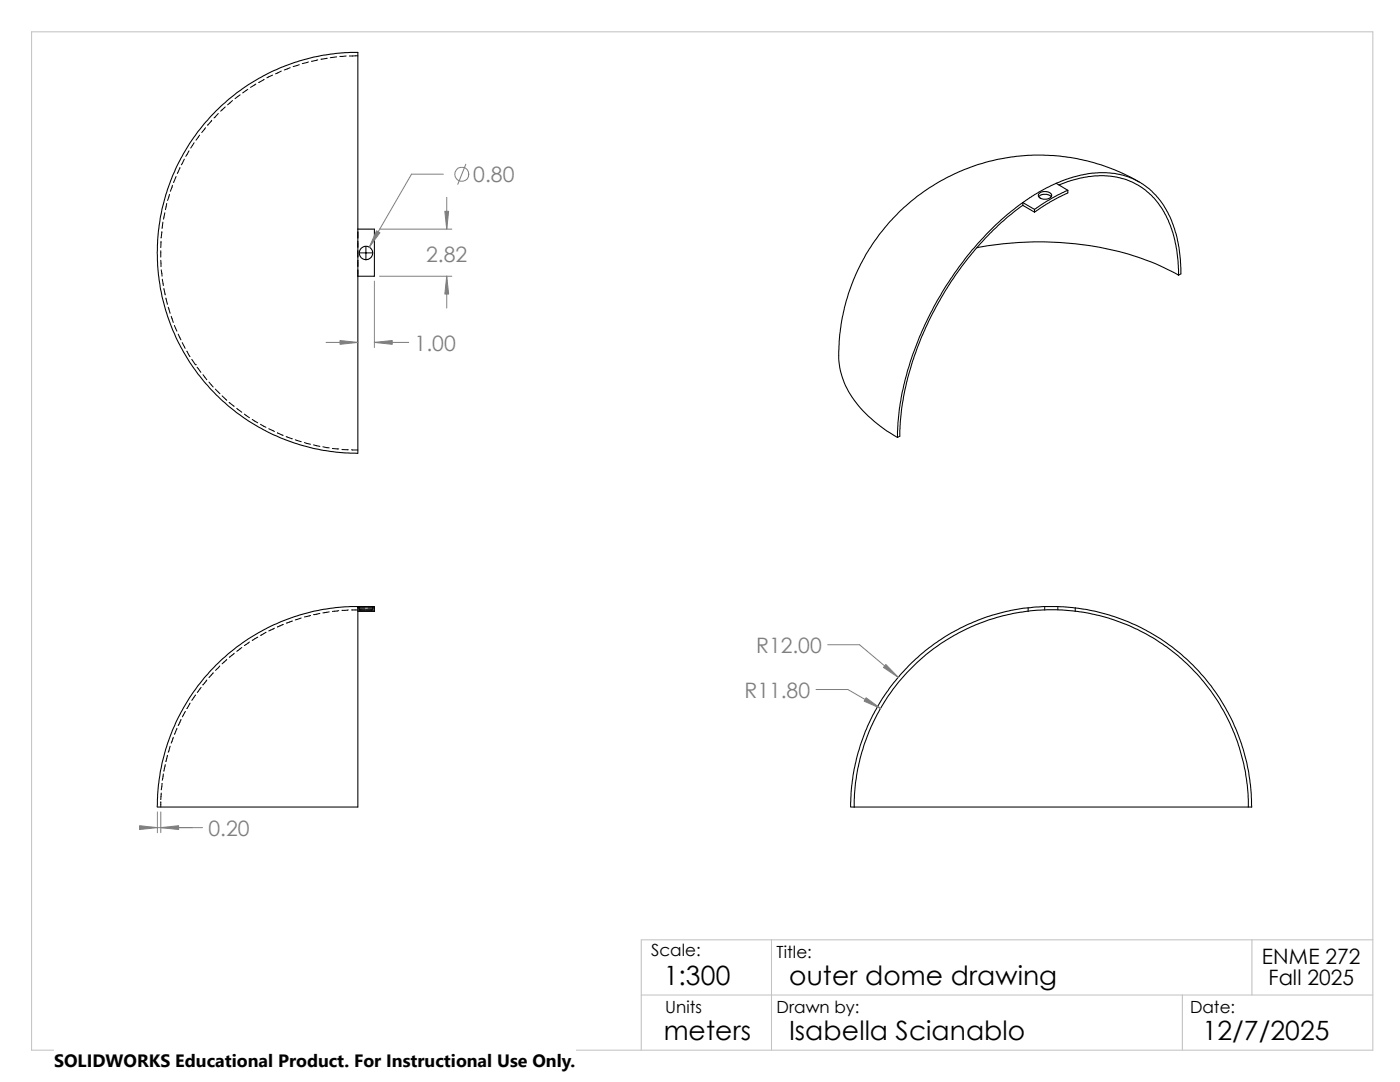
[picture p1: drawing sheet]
<svg xmlns="http://www.w3.org/2000/svg" width="279mm" height="216mm" viewBox="0 0 279 216" stroke-linecap="round" stroke-linejoin="round" font-family="sans-serif">
<path d="M6.3 6.3h267.7v203.2h-267.7zM128 198.5h146M154 187.5v22M236 198.5v11M249.9 187.5v11M274 187.5h-146v22" fill="none" stroke="#c0c0c0" stroke-width=".2"/>
<g fill="none" stroke="#000" stroke-width=".2">
<path d="M47.9 18.9l-1 .8M49.4 17.8l-1 .7M51.1 16.8l-1.1 .6M52.7 15.8l-1.1 .7M54.4 15l-1.1 .5M56.1 14.2l-1.1 .5M57.9 13.5l-1.2 .5M59.7 12.9l-1.2 .4M61.6 12.4l-1.3 .3M63.4 11.9l-1.2 .3M65.3 11.6l-1.2 .2M67.2 11.3l-1.3 .2"/>
<path d="M69.1 11.2l-1.3 .1M71.4 11.1l-1.7 .1M33.8 38.8l-.4 1.2M34.4 37l-.4 1.2M35.1 35.2l-.5 1.2M35.9 33.4l-.5 1.2M36.8 31.7l-.6 1.2M37.7 30.1l-.6 1.1M38.7 28.5l-.6 1M39.8 27l-.7 1M41 25.5l-.7 1M42.2 24l-.8 1"/>
<path d="M43.6 22.6l-.9 .9M45 21.3l-1 .9M46.4 20.1l-1 .8M32.1 50v1.3M32.1 51.9v1.3M32.1 48.1v1.3M32.2 53.8l.1 1.3M32.3 46.2l-.2 1.3M32.4 55.7l.2 1.3M32.5 44.3l-.2 1.3M32.7 57.6l.3 1.2M32.9 42.5l-.3 1.2"/>
<path d="M33.1 59.5l.3 1.2M33.3 40.6l-.3 1.2M71.4 46.2v1.3M71.4 48.1v1.3M71.4 50v1.3M71.4 51.9v1.3M71.4 53.8v1.3M71.7 50.5h2.7M73 49.1v2.7M33.6 61.3l.4 1.2M34.2 63.1l.4 1.2M34.8 64.9l.5 1.2"/>
<path d="M35.6 66.7l.5 1.1M36.4 68.4l.6 1.1M37.3 70.1l.6 1.1M38.3 71.7l.7 1.1M39 72.8h.1M39.3 73.3l.8 1M40.5 74.8l.8 1M41.7 76.2l.8 1M43 77.6l.9 1M44.3 79l1 .9M45.7 80.3l1 .8M47.2 81.5l1.1 .8"/>
<path d="M48.8 82.6l1 .8M50.3 83.7l1.1 .7M52 84.7l1.1 .6M53.6 85.6l1.2 .5M55.4 86.4l1.1 .5M57.1 87.1l1.2 .4M58.9 87.8l1.2 .3M60.7 88.3l1.3 .3M62.6 88.8l1.2 .3M64.4 89.2l1.3 .2M66.3 89.5l1.3 .1M68.2 89.7h1.3"/>
<path d="M70.1 89.7l1.3 .1M39 138.7l-.7 1M39 138.7h.1M40.1 137.2l-.7 1M41.3 135.7l-.8 1M42.5 134.2l-.8 1M43.9 132.9l-.9 .9M45.3 131.6l-1 .9M46.7 130.3l-.9 .8M48.3 129.2l-1.1 .8M49.8 128.1l-1 .7M51.4 127.1l-1.1 .7"/>
<path d="M53.1 126.2l-1.1 .6M54.8 125.3l-1.2 .6M56.6 124.6l-1.2 .5M58.3 123.9l-1.2 .4M60.1 123.3l-1.2 .4M62 122.8l-1.3 .3M63.8 122.4l-1.2 .2M65.7 122.1l-1.3 .2M67.6 121.8l-1.3 .2M69.5 121.7l-1.3 .1M70.1 121.7h4.2M71.4 121.3h1.4"/>
<path d="M71.4 121v.3M71.7 121v.7M73 121h.1M73.4 121.3h1.3M74.4 121v.7h.3M208.5 121v.7M211.1 121v.7M32.1 160v1M32.2 158.2l-.1 1.3M32.3 156.3l-.1 1.3M32.6 154.4l-.2 1.3M33 152.6l-.3 1.2"/>
<path d="M33.4 150.7l-.3 1.3M34 148.9l-.4 1.2M34.6 147.1l-.4 1.2M35.3 145.3l-.5 1.2M36.1 143.6l-.5 1.2M37 141.9l-.6 1.1M37.9 140.3l-.6 1.1"/>
</g>
<g fill="none" stroke="#000" stroke-width=".21">
<path d="M207.3 38.7l.7-.4 .8-.1 .9 .4 .2 .5-.2 .3-.4 .2-1.1 .2-.6-.2-.3-.3zM207.3 39.2l.9-.4 1.1 .1 .5 .3M210.8 36.6a20.2 20.2 0 0 1 13.5-1.6 15.2 15.2 0 0 1 10.2 11 29.6 29.6 0 0 1 1.2 8.7l-.5 .2M210.8 36.6l-3.5 1.7-3.2 2.1M210.8 36.6l2.3 1.4M211.3 36.9l.5-.2a18.3 18.3 0 0 1 14-.4 15.7 15.7 0 0 1 8.4 10.7 31.3 31.3 0 0 1 1 7.9M213.1 38v.5l-.1 .1-3.5 1.7-3 2M213.1 38l-3.4 1.7-3.2 2.1M227.4 36.3a40 40 0 0 0-60 34.6M71.4 45.7v-35.2a39.9 39.9 0 0 0-40 39.9 39.9 39.9 0 0 0 40 40v-35.3M71.4 45.7v9.4M71.4 45.7h3.3v9.4h-3.3"/>
<path d="M194.9 49.4a64.6 64.6 0 0 1 35.6 3.2l4.7 2.3M204.1 41l-4.3 3.4-2.2 2.2-3.1 3.3-3.7 4.8-2.1 3.2-1.9 3.3-2.9 6-2 5.6-1 3.5-.8 4.3-.4 3.6-.1 2.8-.5 .3M204.1 40.4v.6M204.1 40.4l2.4 1.4M204.1 41l2.4 1.3M204.1 40.4l-2.7 2.1a64.8 64.8 0 0 0-21.9 39.5l-.4 5.3M206.5 41.8v.5M167.4 71a17 17 0 0 0 6.5 12.5 28.3 28.3 0 0 0 5.2 3.8M71.4 121a40 40 0 0 0-40 40M71.4 121v.3M71.4 121.3v39.7h-40M71.4 121h3.3v.3"/>
<path d="M71.4 121.3h3.3M74.7 121.3v.7h-3.3M205.2 121.3a40.3 40.3 0 0 1 9.4 0v.7a39.3 39.3 0 0 1 34.5 39M205.2 122a39.3 39.3 0 0 0-34.7 39M205.2 121.3v.7M205.2 122a37.1 37.1 0 0 1 9.3 0M205.2 121.3a40 40 0 0 0-35.4 39.7M214.6 121.3a40.1 40.1 0 0 1 35.2 39.7h-79.3M169.8 161h.7"/>
<circle cx="73" cy="50.5" r="1.33"/>
</g>
<g fill="none" stroke="#808080" stroke-width=".2">
<path d="M88.5 34.8h-6.4l-8.4 14.5M89.2 39.4v6.3M93 32.8l-1.6 4M74.7 56.1v13.2M75.7 55.1h14.5M75.7 45.7h14.5M89.2 55.1v6.4M65.1 68.3h6.3M74.7 68.3h6.9M162.9 137.6h6.3l6.5 3.8M165.2 128.7h6.3l7.8 6.5M31.4 162v4.2"/>
<path d="M31.4 165.1h9M32.1 162v4.2"/>
<circle cx="92.1" cy="34.8" r="1.41"/>
</g>
<g fill="#808080" stroke="#808080" stroke-width=".2">
<path d="M27.9 164.8l3.5 .3-3.5 .4z"/>
<path d="M32.1 165.1l3.5-.3v.7z"/>
<path d="M88.8 42.2h.7l-.3 3.5z"/>
<path d="M67.9 67.9l3.5 .4-3.5 .4z"/>
<path d="M89.2 55.1l.3 3.6h-.7z"/>
<path d="M74.7 68.3l3.6-.4v.8z"/>
<path d="M75.1 46.1l.7 .3-2.1 2.9z"/>
<path d="M176.8 132.6l2.5 2.6-3-2z"/>
<path d="M172.8 139.2l2.9 2.2-3.2-1.5z"/>
</g>
<path d="M10.8 209.2h104.1v6.7h-104.1z" fill="#fff"/>
<g font-size="5.3">
<text x="132.5" y="196.5">1:300</text>
<text x="157.5" y="196.5">outer dome drawing</text>
<text x="132.5" y="207.5">meters</text>
<text x="157.5" y="207.5">Isabella Scianablo</text>
<text x="240" y="207.5">12/7/2025</text>
</g>
<g font-size="4.2" fill="#808080">
<text x="94.4" y="36.4">0.80</text>
<text x="85" y="52.2">2.82</text>
<text x="82.8" y="70">1.00</text>
<text x="150.9" y="130.3">R12.00</text>
<text x="148.6" y="139.3">R11.80</text>
<text x="41.6" y="166.8">0.20</text>
</g>
<g font-size="4.2">
<text x="251.8" y="192.3">ENME 272</text>
<text x="253.2" y="196.5">Fall 2025</text>
</g>
<text font-size="3.6" x="10.8" y="213">SOLIDWORKS Educational Product. For Instructional Use Only.</text>
<g font-size="3.4">
<text x="130" y="190.7">Scale:</text>
<text x="155" y="191.2">Title:</text>
<text x="132.8" y="202.2">Units</text>
<text x="155" y="202.2">Drawn by:</text>
<text x="237.5" y="202.2">Date:</text>
</g>
</svg>
